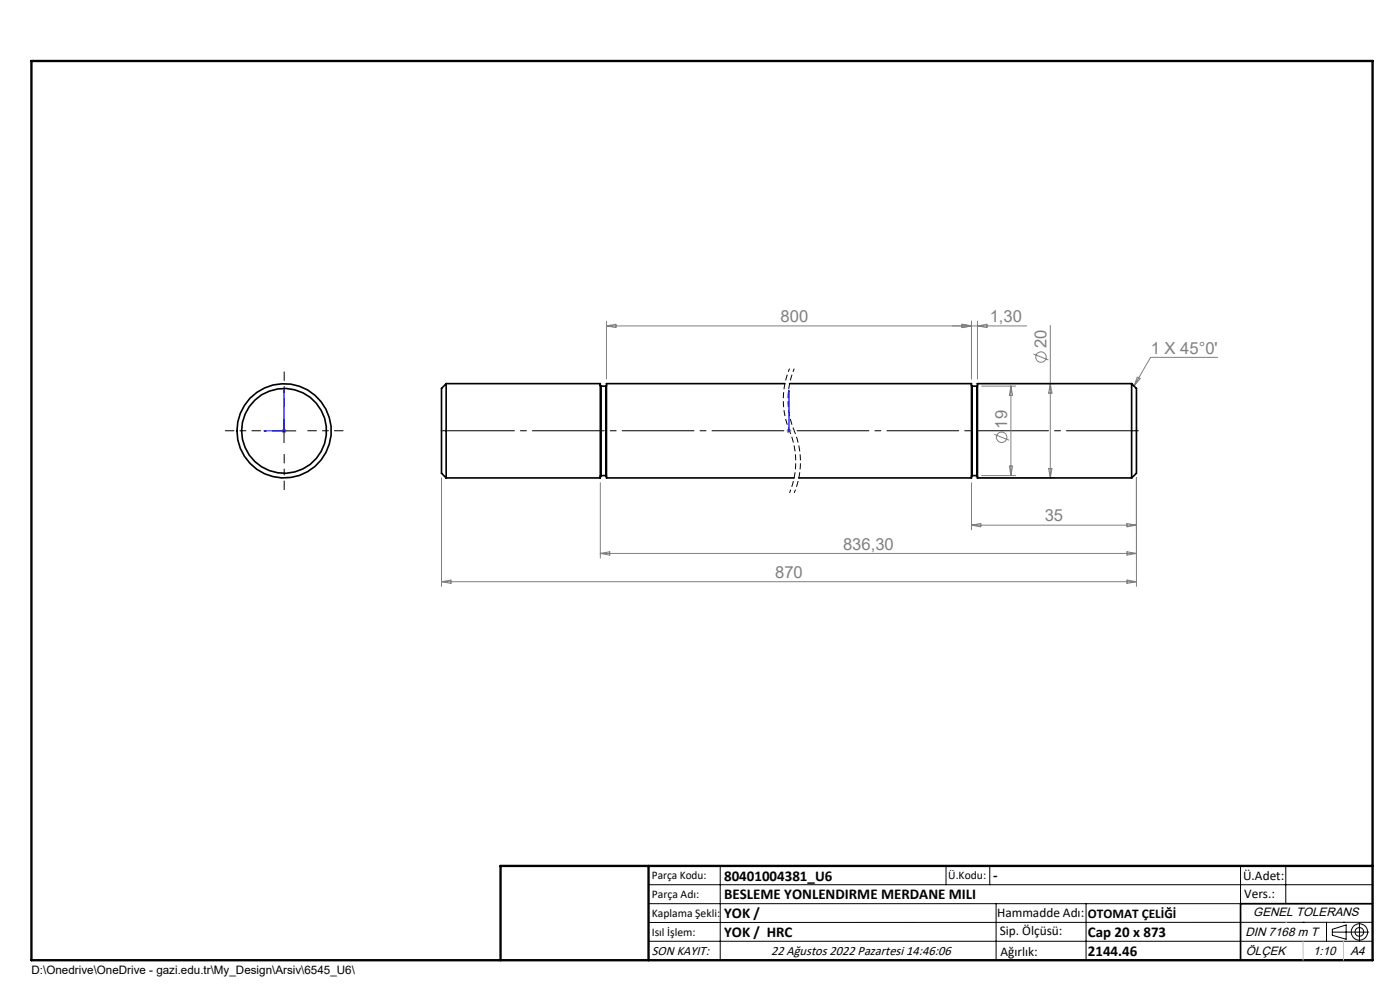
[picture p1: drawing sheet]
<svg xmlns="http://www.w3.org/2000/svg" width="297mm" height="210mm" viewBox="0 0 297 210" stroke-linecap="round" stroke-linejoin="round" font-family="sans-serif">
<g fill="none" stroke="#808080" stroke-width=".21">
<path d="M128.7 68.1v12.3M128.7 69.1h89.1M128.7 69.1l2-.3v.7zM204.1 68.8l2 .3-2 .4zM206.1 68.1v12.3M207.4 68.1v12.3M207.4 69.1l2-.3v.7zM219.3 75.1l3.1 1.3M222.8 69v32.4M258.3 75.8h-14.2l-3.5 6.1M59.8 91.4h1M59.9 91l.7 .7"/>
<path d="M60.3 90.9v1M60.6 91l-.7 .7M166.9 91.4h1M167 91l.7 .7M167.4 90.9v1M167.7 91l-.7 .7M207.1 81.4h16.7M208.2 81.9h7.3M210.9 92.1l3.2 1.3M214.1 98.9h.7l-.3 2zM214.5 81.9v19M214.5 81.9l.3 2h-.7z"/>
<path d="M222.5 99.4h.7l-.4 2zM222.8 81.4l.4 2h-.7zM241.3 80l.6 .3-1.3 1.6zM93.7 101.4v23M127.4 102.4v16M127.4 117.4h113.7M127.4 117.4l2-.4v.7zM206.1 102.4v10M206.1 111.4h35M206.1 111.4l2-.4v.8zM207.1 101.4h16.7M208.2 100.9h7.3"/>
<path d="M239.1 111l2 .4-2 .4zM239.1 117l2 .4-2 .3zM241.1 101.4v23M93.7 123.4h147.4M93.7 123.4l2-.4v.7zM239.1 123l2 .4-2 .3z"/>
<circle cx="220.8" cy="75.7" r="1.11"/>
<circle cx="212.5" cy="92.7" r="1.11"/>
</g>
<path d="M167.5 78.2a17.1 17.1 0 0 0 0 13.2M168.5 78.2a17.1 17.1 0 0 0 0 13.2M167.5 91.4a17.1 17.1 0 0 1 0 13.1M168.5 91.4a17.1 17.1 0 0 1 0 13.1" fill="none" stroke="#000" stroke-width=".21" stroke-dasharray="1.3 .6" stroke-dashoffset=".5" stroke-linecap="butt"/>
<g fill="none" stroke="#000" stroke-width=".21">
<path d="M57.8 91.4h5M60.3 88.9v5M137.6 187.7h153.6M137.6 191.7h153.6M137.6 199.7h153.6M152.8 183.7v20M200.7 183.7v4M210 183.7v4M211.3 191.7v12M230.4 191.7v12M263.2 183.7v20M272.8 183.7v8"/>
<path d="M276.4 195.6h.1M281.4 195.6v4.1M282.6 197.7h7.8M282.6 197.1l3-.9v3l-3-.8zM285 195.6h.1M288.4 195.8v3.8M291.2 195.6l-153.6 .1"/>
<circle cx="288.4" cy="197.7" r="1.74"/>
<circle cx="288.4" cy="197.7" r=".93"/>
</g>
<path d="M56 91.4l.4-.1v.2zM60.3 82.8l.1 .4h-.3zM60.3 82.8v8.6h-4.3M167.4 91.3v.2zM167.4 82.8v.4v-.4M167.4 91.4h.1M167.4 82.8v8.6" fill="none" stroke="#00f" stroke-width=".21"/>
<path d="M92.7 91.4h74.8" fill="none" stroke="#000" stroke-width=".21" stroke-dasharray="15.2 1.3 1.3 1.3" stroke-dashoffset="-1.2"/>
<path d="M168.5 91.4h73.6" fill="none" stroke="#000" stroke-width=".21" stroke-dasharray="15.2 1.3 1.3 1.3" stroke-dashoffset="-.6"/>
<path d="M55.3 91.4h-7.5M60.3 86.4v-7.5M60.3 96.4v7.5M65.3 91.4h7.5" fill="none" stroke="#000" stroke-width=".21" stroke-dasharray="15.2 1.3 1.3 1.3" stroke-dashoffset="13.4"/>
<path d="M106.2 203.7h185" fill="none" stroke="#000" stroke-width=".25"/>
<path d="M291.2 191.7h-28v12" fill="none" stroke="#000" stroke-width=".35"/>
<path d="M6.7 12.9h284.5v190.8h-284.5zM137.6 183.7v20M291.2 183.7h-185v20" fill="none" stroke="#000" stroke-width=".5"/>
<path d="M272.8 195.6h.1M276.4 199.7v4M285 199.7v4" fill="none" stroke="#c0c0c0" stroke-width=".21"/>
<g fill="#00f">
<path d="M167.4 91.3v.2zM167.4 82.8v.4z"/>
<path d="M56 91.4l.4 .1v-.2zM60.3 82.8l-.2 .4h.3z"/>
</g>
<g fill="none" stroke="#000" stroke-width=".35">
<path d="M94.7 81.4l-1 1v18l1 1M94.7 81.4v20M94.7 81.4h32.7v20h-32.7M127.4 81.8l.1 .1M127.5 81.9v19M127.5 81.9h1.1M128.6 81.9v19M128.7 81.8l-.1 .1M166.5 81.4h-37.8v20h39.8M167.5 81.4h38.6v20h-36.7M206.1 81.8l.1 .1M206.2 81.9v19"/>
<path d="M206.2 81.9h1.1M207.3 81.9v19M207.4 81.8l-.1 .1M240.1 81.4h-32.7v20h32.7M240.1 81.4v20M240.1 81.4l1 1v18l-1 1M127.5 100.9l-.1 .1M127.5 100.9h1.1M128.6 100.9l.1 .1M206.2 100.9l-.1 .1M206.2 100.9h1.1M207.3 100.9l.1 .1"/>
<circle cx="60.3" cy="91.4" r="9"/>
<circle cx="60.3" cy="91.4" r="10"/>
</g>
<g font-size="3.5" fill="#808080">
<text x="165.6" y="68.3">800</text>
<text x="210" y="68.3">1,30</text>
<text x="222" y="73.9" transform="rotate(-90 222 73.9)">20</text>
<text x="244.1" y="75">1 X 45°0'</text>
<text x="213.7" y="90.9" transform="rotate(-90 213.7 90.9)">19</text>
<text x="221.6" y="110.6">35</text>
<text x="178.8" y="116.6">836,30</text>
<text x="164.4" y="122.6">870</text>
</g>
<g font-size="3.2">
<text x="153.6" y="186.8">80401004381_U6</text>
<text x="153.6" y="190.8">BESLEME YONLENDIRME MERDANE MILI</text>
<text x="210.7" y="186.6">-</text>
<text x="153.6" y="194.8">YOK /</text>
<text x="153.6" y="198.8">YOK / HRC</text>
<text x="230.8" y="198.7">Cap 20 x 873</text>
<text x="230.8" y="202.8">2144.46</text>
</g>
<g font-size="2.8">
<text x="263.7" y="186.7">Ü.Adet:</text>
<text x="263.9" y="190.5">Vers.:</text>
<text x="211.5" y="194.5">Hammadde Adı:</text>
<text x="230.8" y="194.7">OTOMAT ÇELİĞİ</text>
<text x="138.3" y="202.6">SON KAYIT:</text>
<text x="163.6" y="202.6">22 Ağustos 2022 Pazartesi 14:46:06</text>
<text x="212.1" y="198.4">Sip. Ölçüsü:</text>
<text x="212.2" y="202.7">Ağırlık:</text>
</g>
<g font-size="2.6">
<text x="265.9" y="194.4">GENEL TOLERANS</text>
<text x="264.2" y="198.5">DIN 7168 m T</text>
<text x="264.3" y="202.6">ÖLÇEK</text>
<text x="278.5" y="202.6">1:10</text>
<text x="286.5" y="202.6">A4</text>
</g>
<g font-size="2.5">
<text x="138.3" y="186.4">Parça Kodu:</text>
<text x="138.3" y="190.5">Parça Adı:</text>
<text x="201.2" y="186.5">Ü.Kodu:</text>
<text x="138.3" y="194.5">Kaplama Şekli:</text>
<text x="138.3" y="198.6">Isıl İşlem:</text>
<text x="6.7" y="206.7">D:\Onedrive\OneDrive - gazi.edu.tr\My_Design\Arsiv\6545_U6\</text>
</g>
</svg>
